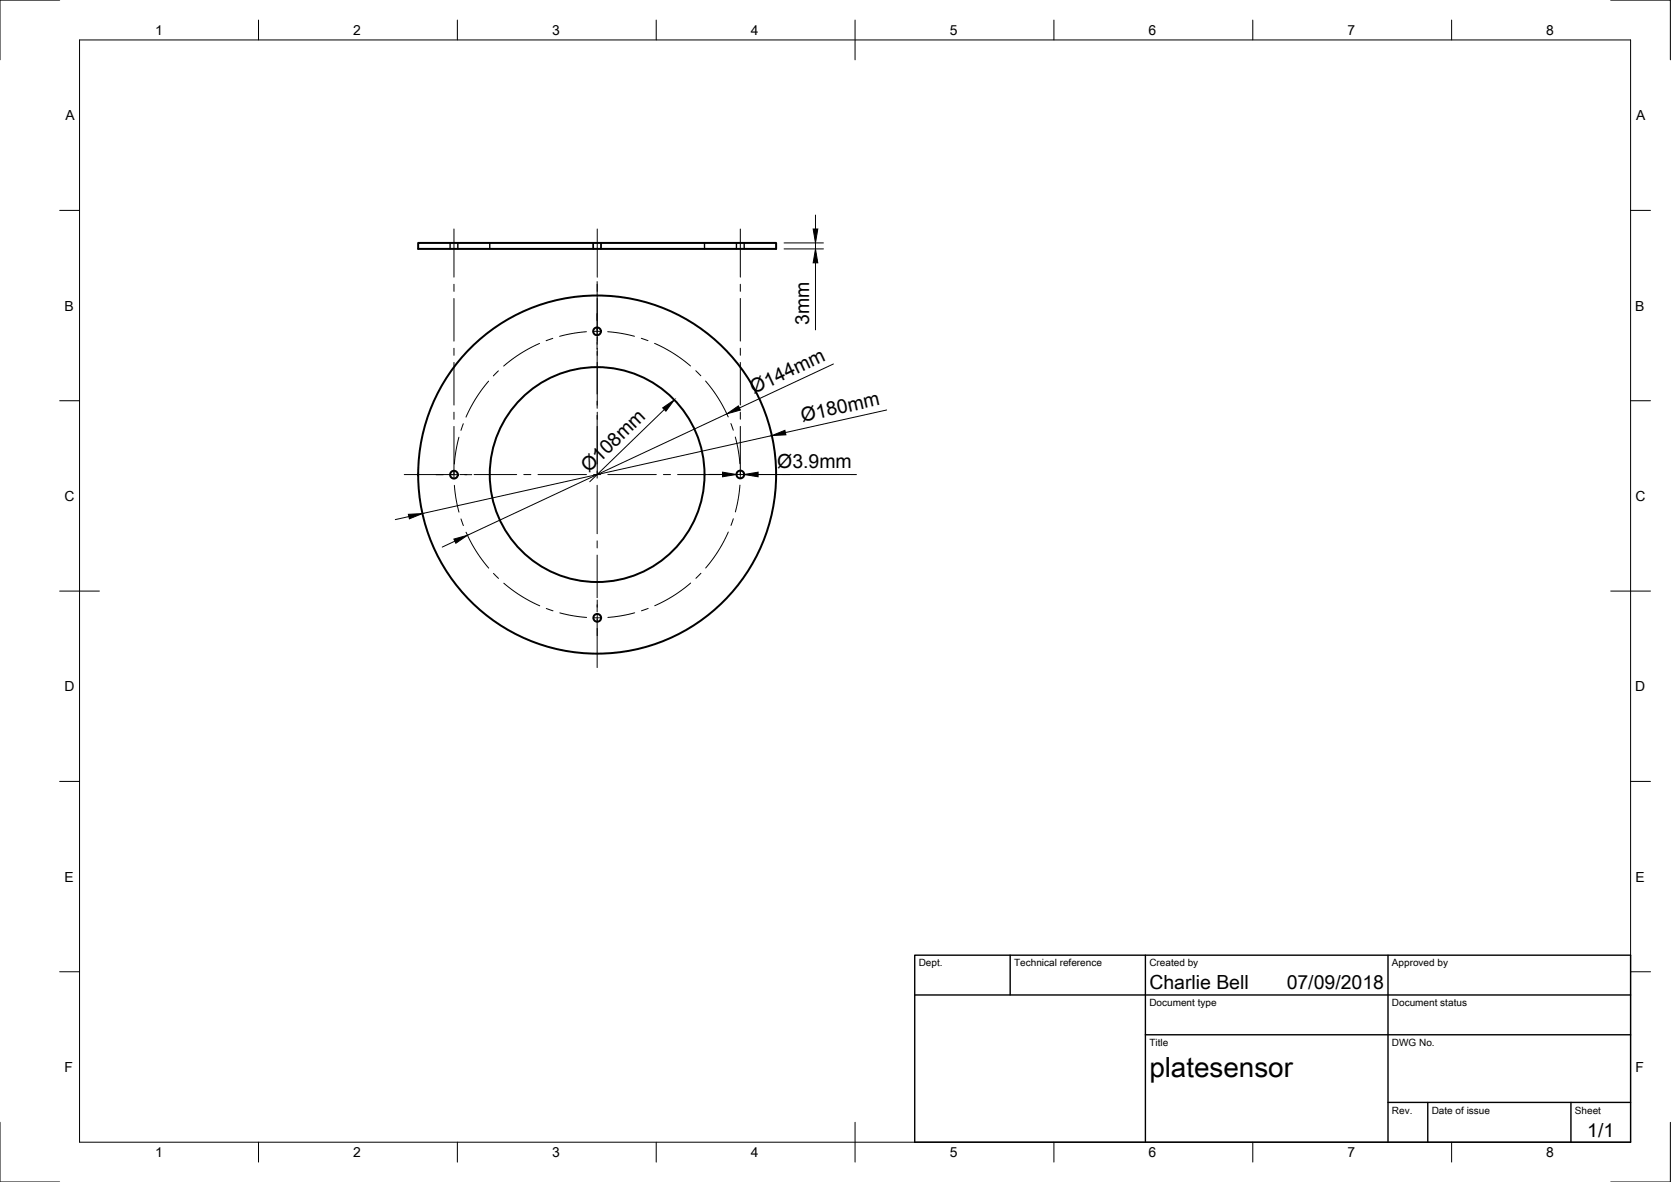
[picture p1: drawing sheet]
<svg xmlns="http://www.w3.org/2000/svg" width="420mm" height="297mm" viewBox="0 0 420 297" stroke-linecap="round" stroke-linejoin="round" font-family="sans-serif">
<!-- layer: Visible -->
<g fill="none" stroke="#000" stroke-width=".5">
<path d="M105.1 61h90v1.5h-90z"/>
<circle cx="150.1" cy="83.3" r=".98"/>
<circle cx="114.1" cy="119.3" r=".98"/>
<circle cx="150.1" cy="119.3" r="27"/>
<circle cx="150.2" cy="119.3" r="45"/>
<circle cx="186.1" cy="119.2" r=".98"/>
<circle cx="150.2" cy="155.3" r=".98"/>
</g>
<!-- layer: Hidden -->
<path d="M113.2 61v1.5M115.1 61v1.5M123.1 61v1.5M149.1 61v1.5M151.1 61v1.5M177.1 61v1.5M185.2 61v1.5M187.1 61v1.5" fill="none" stroke="#000" stroke-width=".35"/>
<!-- layer: Border -->
<g fill="none" stroke="#000" stroke-width=".25">
<path d="M15 0h-15v15M20 10h390v277h-390zM65 5v5M115 5v5M165 5v5M215 5v10M265 5v5M315 5v5M365 5v5M405 0h15v15M15 52.9h5M410 52.9h5"/>
<path d="M15 100.7h5M410 100.7h5M15 148.5h10M405 148.5h10M15 196.4h5M410 196.4h5M15 244.2h5M410 244.2h5M0 282v15h15M65 287v5M115 287v5M165 287v5"/>
<path d="M215 282v10M265 287v5M315 287v5M365 287v5M420 282v15h-15"/>
</g>
<!-- layer: TitleBlock -->
<path d="M230 240h180v47h-180zM230 250h180M254 240v10M288 240v47M349 240v47M288 260h122M349 277h61M359 277v10M395 277v10" fill="none" stroke="#000" stroke-width=".35"/>
<!-- layer: Center Lines -->
<g fill="none" stroke="#000" stroke-width=".25">
<path d="M114.1 57.5v12.2M150.2 57.5v12.2M186.1 57.5v12.1M114.1 71.4v1.8M114.1 75v10.7M150.1 78.8v1.8M150.1 70.8v15.7M186.1 71.4v1.8M186.1 75v10.7M114.1 87.5v1.8M114.1 91.1v10.7M122.9 95.8l-3.2 4.3-2.5 4.7"/>
<path d="M125.3 93.2l-1.3 1.3M135.7 86.3l-4.8 2.5-4.3 3.2M139 85l-1.7 .6M147.4 83.4l-3.1 .3-3.6 .8M150.1 82.4v1.8M150.1 85.9v1.8M150.2 87.5l-.1 15.1M151 83.3h-1.8M152.8 83.4l3.2 .3 3.5 .8M161.2 85l1.7 .6M164.6 86.3l4.7 2.5 4.3 3.2M174.9 93.2l1.3 1.2"/>
<path d="M177.4 95.8l3.2 4.2 2.5 4.8M186.1 87.5v1.8M186.1 91.1v10.7M101.6 119.3h12.2M111.5 119.3h-1.8M114.1 103.6v1.8M114.1 107.2v12.1M114.2 118.4v1.8M115 119.3h-1.7M115.4 109.9l-.7 3.1-.5 3.6M115.6 119.3h1.8M116.5 106.5l-.6 1.7"/>
<path d="M118.6 119.3h-1.8M119.2 119.3h10.7M131.7 119.3h1.8M135.3 119.3h12.2M149.3 119.3h1.7M150.2 103.6l-.1 16.6M152.8 119.3h12.2M166.8 119.3h1.8M170.4 119.3h10.7M181.7 119.2l3 .1M183.8 106.4l.6 1.7M184.9 109.8l.7 3.2 .4 3.6"/>
<path d="M185.3 119.2l13.3 .1M186.1 118.3v1.8M186.1 103.6v1.8M186.1 107.1v12.1M114.2 122l.5 3.5 .7 3.2M115.9 130.4l.6 1.7M117.2 133.7l2.5 4.8 3.2 4.3M150.1 121.9v12.2M150.1 135.9v1.8M150.1 139.5v10.7M183.1 133.7l-2.5 4.8-3.2 4.2M184.4 130.4l-.6 1.6"/>
<path d="M186 121.9l-.4 3.6-.7 3.2M124.1 144.1l1.2 1.3M126.7 146.6l4.2 3.1 4.8 2.5M137.4 152.9l1.6 .6M140.8 154l3.5 .8 3.2 .4M150.2 150.8l-.1 3M150.2 154.4l-.1 13.4M151.1 155.2l-1.8 .1M159.6 154l-3.2 .7-3.6 .5M163 152.9l-1.7 .6M173.7 146.5l-4.3 3.2-4.8 2.5M176.2 144.1l-1.2 1.2"/>
</g>
<!-- layer: Dimensions -->
<g fill="none" stroke="#000" stroke-width=".25">
<path d="M205 54v3.5M197.1 61h9.9M197.1 62.5h9.9M205 61v1.5M205 66v16.9M209.6 91.5l-23.7 11M167 102.9l-18.7 18.2M178.2 119.2h3.5M182.8 104l-65.3 30.5M185.2 119.2h1.9M190.6 119.2l24.8 .1M194.1 109.5l-87.9 19.6"/>
<path d="M223 103l-25.5 5.7M102.8 129.8l-3.4 .8M114.4 136l-3.2 1.5"/>
</g>
<path d="M204.5 57.5h1.1l-.6 3.5zM205 62.5l.6 3.5h-1.1zM166.6 102.5l2.9-2-2.1 2.8zM181.7 118.7l3.5 .5-3.5 .6zM182.8 104l2.9-2 .5 1.1zM187.1 119.2l3.5-.5v1.1zM194.1 109.5l3.3-1.4 .2 1.2zM102.7 129.2l3.5-.1-3.3 1.3zM114.1 135.5l3.4-1-2.9 2z" fill="#000" stroke="#000" stroke-width=".25"/>
<text font-size="7" x="289" y="270.5">platesensor</text>
<g font-size="4.9">
<text x="203.5" y="81.6" transform="rotate(-90 203.5 81.6)">3mm</text>
<text x="189.6" y="99" transform="rotate(-25 189.6 99)">Ø144mm</text>
<text x="201.8" y="106.1" transform="rotate(-13 201.8 106.1)">Ø180mm</text>
<text x="148.1" y="119" transform="rotate(-44 148.1 119)">Ø108mm</text>
<text x="195.4" y="117.6">Ø3.9mm</text>
<text x="289" y="248.5">Charlie Bell</text>
<text x="323.5" y="248.5">07/09/2018</text>
<text x="399.1" y="285.6">1/1</text>
</g>
<g font-size="3.5">
<text x="39" y="8.8">1</text>
<text x="88.8" y="8.8">2</text>
<text x="138.8" y="8.8">3</text>
<text x="188.7" y="8.8">4</text>
<text x="238.8" y="8.8">5</text>
<text x="288.7" y="8.8">6</text>
<text x="338.8" y="8.8">7</text>
<text x="388.8" y="8.8">8</text>
<text x="16.4" y="30.2">A</text>
<text x="411.4" y="30.2">A</text>
<text x="16.2" y="78">B</text>
<text x="411.2" y="78">B</text>
<text x="16.2" y="125.9">C</text>
<text x="411.2" y="125.9">C</text>
<text x="16.2" y="173.7">D</text>
<text x="411.2" y="173.7">D</text>
<text x="16.2" y="221.5">E</text>
<text x="411.2" y="221.5">E</text>
<text x="16.2" y="269.4">F</text>
<text x="411.2" y="269.4">F</text>
<text x="39" y="290.8">1</text>
<text x="88.8" y="290.8">2</text>
<text x="138.8" y="290.8">3</text>
<text x="188.7" y="290.8">4</text>
<text x="238.8" y="290.8">5</text>
<text x="288.7" y="290.8">6</text>
<text x="338.8" y="290.8">7</text>
<text x="388.8" y="290.8">8</text>
</g>
<g font-size="2.5">
<text x="231" y="242.8">Dept.</text>
<text x="255" y="242.8">Technical reference</text>
<text x="289" y="242.8">Created by</text>
<text x="350" y="242.8">Approved by</text>
<text x="289" y="252.8">Document type</text>
<text x="350" y="252.8">Document status</text>
<text x="289" y="262.8">Title</text>
<text x="350" y="262.8">DWG No.</text>
<text x="350" y="279.8">Rev.</text>
<text x="360" y="279.8">Date of issue</text>
<text x="396" y="279.8">Sheet</text>
</g>
</svg>
